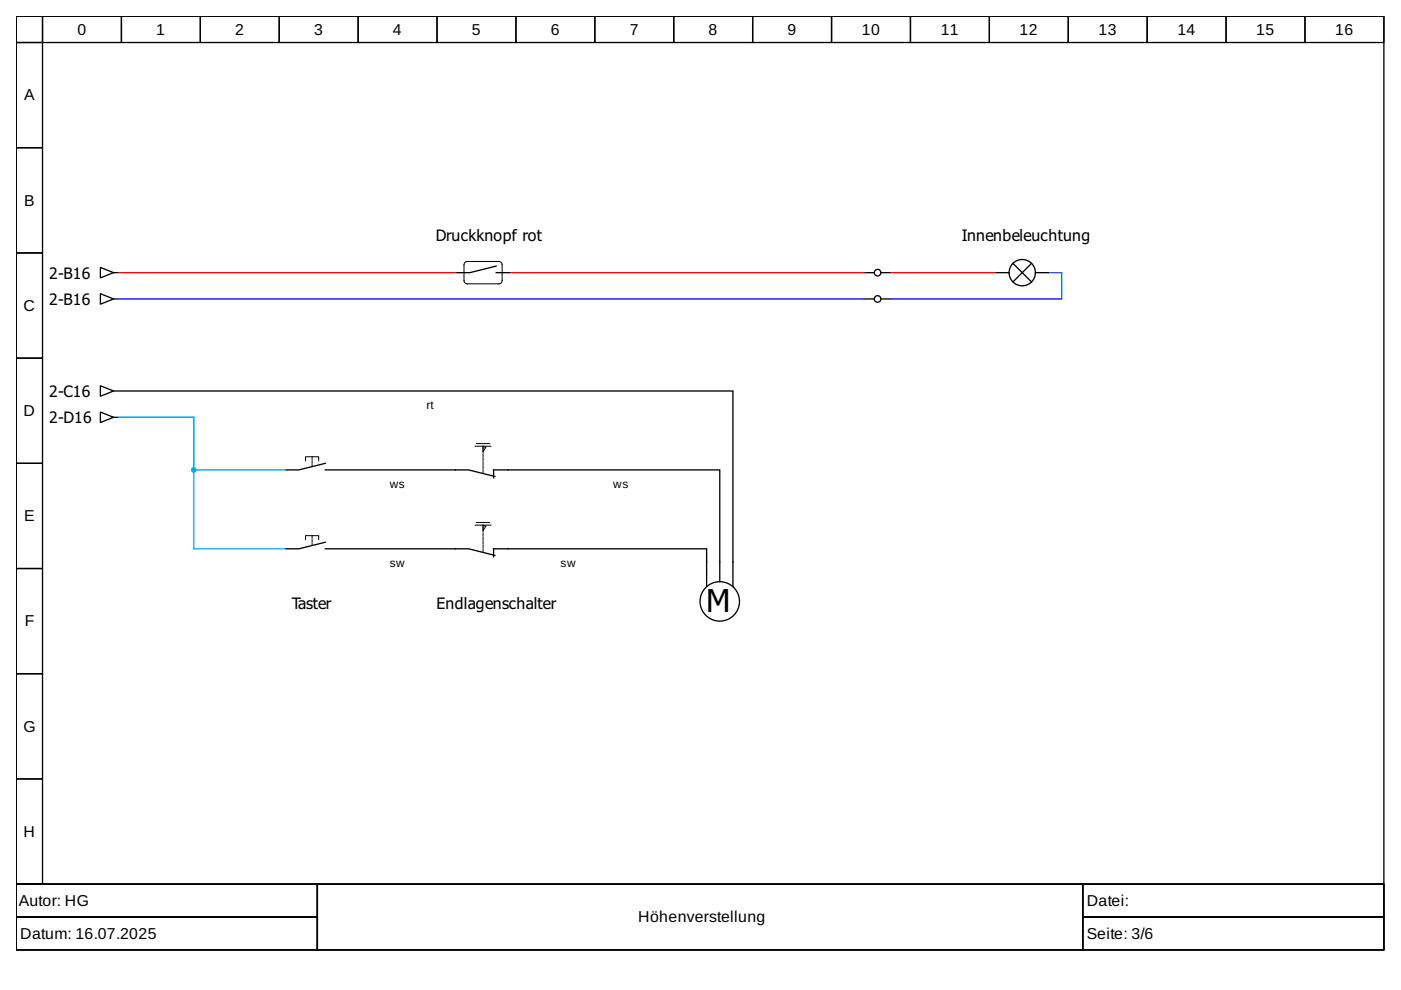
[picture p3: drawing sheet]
<svg xmlns="http://www.w3.org/2000/svg" width="297mm" height="210mm" viewBox="0 0 297 210" stroke-linecap="round" stroke-linejoin="round" font-family="sans-serif">
<g fill="none" stroke="#000" stroke-width=".28">
<path d="M3.4 3.4h290v184.1h-290zM3.4 3.4h5.6v5.6h-5.6zM3.4 9h5.6v22.3h-5.6zM9 3.4h16.7v5.6h-16.7zM25.7 3.4h16.8v5.6h-16.8zM42.5 3.4h16.7v5.6h-16.7zM59.2 3.4h16.7v5.6h-16.7zM75.9 3.4h16.8v5.6h-16.8zM92.7 3.4h16.7v5.6h-16.7zM109.4 3.4h16.7v5.6h-16.7zM126.1 3.4h16.7v5.6h-16.7zM142.8 3.4h16.8v5.6h-16.8z"/>
<path d="M159.6 3.4h16.7v5.6h-16.7zM176.3 3.4h16.7v5.6h-16.7zM193 3.4h16.8v5.6h-16.8zM209.8 3.4h16.7v5.6h-16.7zM226.5 3.4h16.7v5.6h-16.7zM243.2 3.4h16.8v5.6h-16.8zM260 3.4h16.7v5.6h-16.7zM276.7 3.4h16.7v5.6h-16.7zM3.4 31.3h5.6v22.3h-5.6zM3.4 53.6h5.6v22.3h-5.6zM21.3 56.7l2.8 1.1-2.8 1.1zM24.1 57.8h.8"/>
<path d="M105.2 56.4l-5.6 1.4h-2.8M105.2 57.8h2.8M183.3 57.8h1.9M186.9 57.8h2M211.2 57.8h2.7M214.8 55.8l3.9 4M218.7 55.8l-3.9 4M219.5 57.8h2.8M3.4 75.9h5.6v22.3h-5.6zM21.3 62.3l2.8 1.1-2.8 1.1zM24.1 63.4h.8M183.3 63.4h1.9"/>
<path d="M186.9 63.4h2M3.4 98.2h5.6v22.3h-5.6zM21.3 81.8l2.8 1.1-2.8 1.1zM21.3 87.4l2.8 1.1-2.8 1.1zM24.1 82.9h.8M24.1 88.5h.8M25.2 82.9h130.2v41.4M69 98.2l-5.6 1.4h-2.8M69 99.6h2.7M72 99.6h27.4l5.5 1.4M69 115l-5.6 1.4h-2.8M69 116.4h2.7"/>
<path d="M72 116.4h27.4l5.5 1.4M104.6 101.3v-1.7h48v23.7M104.6 118v-1.6h45.2v7.9M3.4 120.5h5.6v22.3h-5.6zM3.4 142.8h5.6v22.4h-5.6zM3.4 165.2h5.6v22.3h-5.6zM3.4 187.5h290v13.9h-290zM3.4 187.5h63.9v6.9h-63.9zM3.4 194.4h63.9v7h-63.9zM67.3 187.5h162.3v13.9h-162.3zM229.6 187.5h63.8v6.9h-63.8zM229.6 194.4h63.8v7h-63.8z"/>
<circle cx="186.1" cy="57.8" r=".7"/>
<circle cx="216.7" cy="57.8" r="2.79"/>
<circle cx="186.1" cy="63.4" r=".7"/>
<circle cx="152.6" cy="127.5" r="4.2"/>
</g>
<path d="M98.6 55.6l.5-.2h6.7a.7 .7 0 0 1 .7 .7v3.4a.7 .7 0 0 1-.7 .7h-6.7a.7 .7 0 0 1-.7-.7v-3.4zM64.8 97.7v-.9h2.8v.9M100.7 94.6h3.4M101 94.1h2.8M102.4 94.7v.9M102.4 94.6l.6 .3-.6 .8M64.8 114.4v-.8h2.8v.8M100.7 111.3h3.4M101 110.8h2.8M102.4 111.3l.6 .3-.6 .9M102.4 111.5v.9" fill="none" stroke="#000" stroke-width=".21"/>
<path d="M66.2 96.8v2M102.4 94.6v5.6M66.2 113.6v1.9M102.4 111.3v5.6" fill="none" stroke="#000" stroke-width=".21" stroke-dasharray=".6 .3"/>
<path d="M222.6 57.8h2.5v5.6h-36.2M25.2 63.4h158.1" fill="none" stroke="#00f" stroke-width=".28"/>
<path d="M25.2 57.8h71.4M108.3 57.8h75M188.9 57.8h22" fill="none" stroke="#f00" stroke-width=".28"/>
<path d="M60.3 99.6h-19.2v-11.1h-15.9h15.9v27.9h19.2" fill="none" stroke="#0af" stroke-width=".28"/>
<circle cx="41.1" cy="99.6" r=".42" fill="#0af" stroke="#0af" stroke-width=".28"/>
<text font-size="6.7" x="149.7" y="129.7">M</text>
<g font-size="3.3">
<text x="16.4" y="7.3">0</text>
<text x="33.1" y="7.3">1</text>
<text x="49.9" y="7.3">2</text>
<text x="66.6" y="7.3">3</text>
<text x="83.3" y="7.3">4</text>
<text x="100" y="7.3">5</text>
<text x="116.8" y="7.3">6</text>
<text x="133.5" y="7.3">7</text>
<text x="150.2" y="7.3">8</text>
<text x="167" y="7.3">9</text>
<text x="182.7" y="7.3">10</text>
<text x="199.4" y="7.3">11</text>
<text x="216.2" y="7.3">12</text>
<text x="232.9" y="7.3">13</text>
<text x="249.6" y="7.3">14</text>
<text x="266.4" y="7.3">15</text>
<text x="283.1" y="7.3">16</text>
<text x="5.1" y="21.3">A</text>
<text x="5.1" y="43.6">B</text>
<text x="92.4" y="51.1">Druckknopf rot</text>
<text x="203.9" y="51.1">Innenbeleuchtung</text>
<text x="10.4" y="59.1">2-B16</text>
<text x="5" y="65.9">C</text>
<text x="10.4" y="64.6">2-B16</text>
<text x="5" y="88.2">D</text>
<text x="10.4" y="84.2">2-C16</text>
<text x="10.4" y="89.7">2-D16</text>
<text x="5.1" y="110.5">E</text>
<text x="61.9" y="129.2">Taster</text>
<text x="92.5" y="129.2">Endlagenschalter</text>
<text x="5.3" y="132.8">F</text>
<text x="5" y="155.1">G</text>
<text x="5" y="177.4">H</text>
<text x="4" y="192.1">Autor: HG</text>
<text x="135.3" y="195.5">Höhenverstellung</text>
<text x="230.4" y="192.1">Datei:</text>
<text x="4.3" y="199">Datum: 16.07.2025</text>
<text x="230.4" y="199">Seite: 3/6</text>
</g>
<g font-size="2.5">
<text x="90.4" y="86.8">rt</text>
<text x="82.6" y="103.5">ws</text>
<text x="130" y="103.5">ws</text>
<text x="82.6" y="120.3">sw</text>
<text x="118.9" y="120.3">sw</text>
</g>
</svg>
